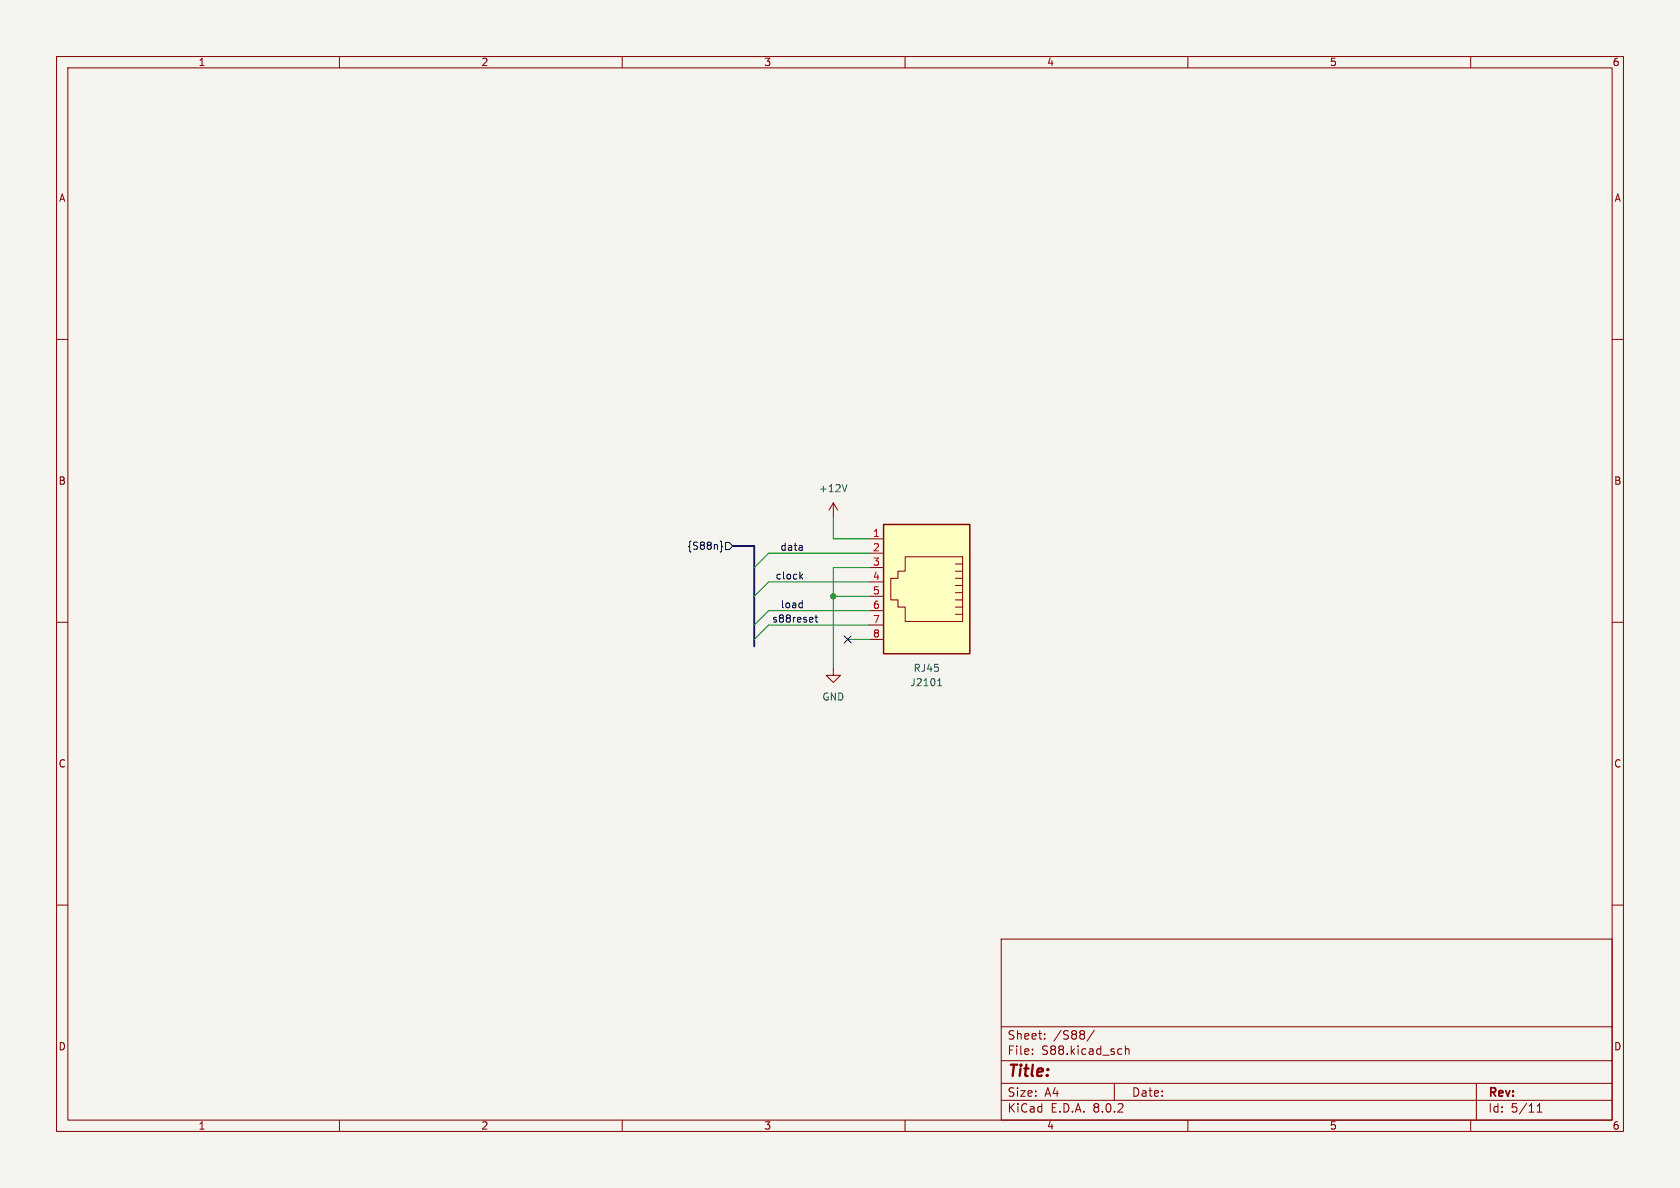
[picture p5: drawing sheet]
<svg xmlns="http://www.w3.org/2000/svg" width="297mm" height="210mm" viewBox="0 0 297 210" stroke-linecap="round" stroke-linejoin="round" font-family="sans-serif">
<path d="M0 0h297v210h-297z" fill="#f5f4ef" stroke="#f5f4ef" stroke-width=".18"/>
<g fill="none" stroke="#840000" stroke-width=".18">
<path d="M10 10h277v190h-277zM12 12h273v186h-273zM60 10v2M110 10v2M160 10v2M210 10v2M260 10v2M10 60h2M285 60h2M10 110h2M285 110h2M10 160h2"/>
<path d="M285 160h2M177 166h108v32h-108zM60 198v2M110 198v2M160 198v2M177 194.5h108M177 191.5h108M177 187.5h108M177 181.5h108M182.5 186.3v.1M182.5 185.5v.1M184.7 183.6v.1"/>
<path d="M184.7 182.8v.1M193.5 182.1l-1.3 2M197 191.5v3M198.2 185.4l.1 .1M198.3 186.3l-.1 .1M199 184.9v1.5M199 185.5l.2-.1 .3 .1 .1 .9M210 198v2M260 198v2M261 191.5v6.5M271.7 196.6h.9M271.7 195.5l.5-.4v1.5"/>
</g>
<path d="M156.2 92.7h15.2v22.9h-15.2z" fill="#ffffc2"/>
<g fill="none" stroke="#840000" stroke-width=".18">
<path d="M147.3 88.9l-.7 1.3M147.3 88.9v2.5M147.3 88.9l.8 1.3M153.7 95.3h2.5M153.7 97.8h2.5M160 98.4h10.2v11.5h-10.2v-2.6h-1.3v-1.3h-1.2v-3.8h1.2v-1.2h1.3zM168.9 99.7h1.3M147.3 118.1v1.3h1.3l-1.3 1.3-1.3-1.3h1.3M153.7 100.3h2.5M153.7 102.9h2.5M153.7 105.4h2.5M153.7 108h2.5"/>
<path d="M153.7 110.5h2.5M153.7 113h2.5M168.9 101h1.3M168.9 102.2h1.3M168.9 103.5h1.3M168.9 104.8h1.3M168.9 106h1.3M168.9 107.3h1.3M168.9 108.6h1.3"/>
</g>
<path d="M156.2 92.7h15.2v22.9h-15.2z" fill="none" stroke="#840000" stroke-width=".25"/>
<path d="M149.7 85.7l-.4 1.2M165.8 121.2h.7M165.9 120.3l.2-.3v1.2" fill="none" stroke="#006464" stroke-width=".18"/>
<path d="M127.3 95.6l.3 .2v.6l.1 .2-.1 .2v.6l-.3 .2M128.3 95.9h.6l.6 .6-.6 .7h-.6zM149.3 112.4l1.2 1.2M150.5 112.4l-1.2 1.2" fill="none" stroke="#000084" stroke-width=".18"/>
<path d="M141.5 101.9l.4 .5M141.7 106.6l.1 .1M141.8 106.2v1.2M141.8 107.4h-.1M141.9 101.5l-.5 .5M144.1 109.1h.5M144.3 108.7v1.1l.3 .2" fill="none" stroke="#0f0f0f" stroke-width=".18"/>
<path d="M129.5 96.5h3.8v17.8" fill="none" stroke="#000084" stroke-width=".3"/>
<path d="M147.3 91.4v3.9h6.4M153.7 97.8h-17.8l-2.6 2.5M147.3 105.4h6.4M149.9 113h3.8M153.7 100.3h-6.4v17.8M153.7 102.9h-17.8l-2.6 2.5M153.7 108h-17.8l-2.6 2.5M153.7 110.5h-17.8l-2.6 2.5" fill="none" stroke="#009600" stroke-width=".18"/>
<circle cx="147.3" cy="105.4" r=".46" fill="#009600" stroke="#009600" stroke-width=".18"/>
<text font-size="2.8" fill="#840000" x="178" y="190.9">Title:</text>
<g font-size="2.1" fill="#840000">
<text x="178" y="184">Sheet:</text>
<text x="186.2" y="184">/S88/</text>
<text x="178" y="186.7">File:</text>
<text x="184.1" y="186.7">S88.kicad_sch</text>
<text x="178" y="196.9">KiCad</text>
<text x="178" y="194.1">Size:</text>
<text x="184.7" y="194.1">A4</text>
<text x="185.7" y="196.9">E.D.A.</text>
<text x="193.3" y="196.9">8.0.2</text>
<text x="200" y="194.1">Date:</text>
<text x="263" y="194.3">Rev:</text>
<text x="263" y="196.9">Id:</text>
<text x="267.1" y="196.9">5/11</text>
</g>
<g font-size="1.8" fill="#840000">
<text x="35" y="11.9">1</text>
<text x="85" y="11.9">2</text>
<text x="135" y="11.9">3</text>
<text x="185" y="11.9">4</text>
<text x="235" y="11.9">5</text>
<text x="285" y="11.9">6</text>
<text x="10.3" y="35.9">A</text>
<text x="285.3" y="35.9">A</text>
<text x="10.3" y="85.9">B</text>
<text x="285.3" y="85.9">B</text>
<text x="10.3" y="135.9">C</text>
<text x="285.3" y="135.9">C</text>
<text x="10.3" y="185.9">D</text>
<text x="285.3" y="185.9">D</text>
<text x="35" y="199.9">1</text>
<text x="85" y="199.9">2</text>
<text x="135" y="199.9">3</text>
<text x="185" y="199.9">4</text>
<text x="235" y="199.9">5</text>
<text x="285" y="199.9">6</text>
</g>
<g font-size="1.8" fill="#006464">
<text x="144.7" y="87.2">+12V</text>
<text x="161.4" y="119">RJ45</text>
<text x="145.3" y="124.1">GND</text>
<text x="160.8" y="121.5">J2101</text>
</g>
<g font-size="1.8" fill="#a90000">
<text x="154.2" y="95">1</text>
<text x="154.2" y="97.5">2</text>
<text x="154.2" y="100.1">3</text>
<text x="154.2" y="102.6">4</text>
<text x="154.2" y="105.2">5</text>
<text x="154.2" y="107.7">6</text>
<text x="154.2" y="110.2">7</text>
<text x="154.2" y="112.8">8</text>
</g>
<text font-size="1.8" fill="#000084" x="121.4" y="97.4">{S88n}</text>
<g font-size="1.8" fill="#0f0f0f">
<text x="137.9" y="97.4">data</text>
<text x="137" y="102.5">clock</text>
<text x="137.9" y="107.6">load</text>
<text x="136.4" y="110.1">s88reset</text>
</g>
</svg>
